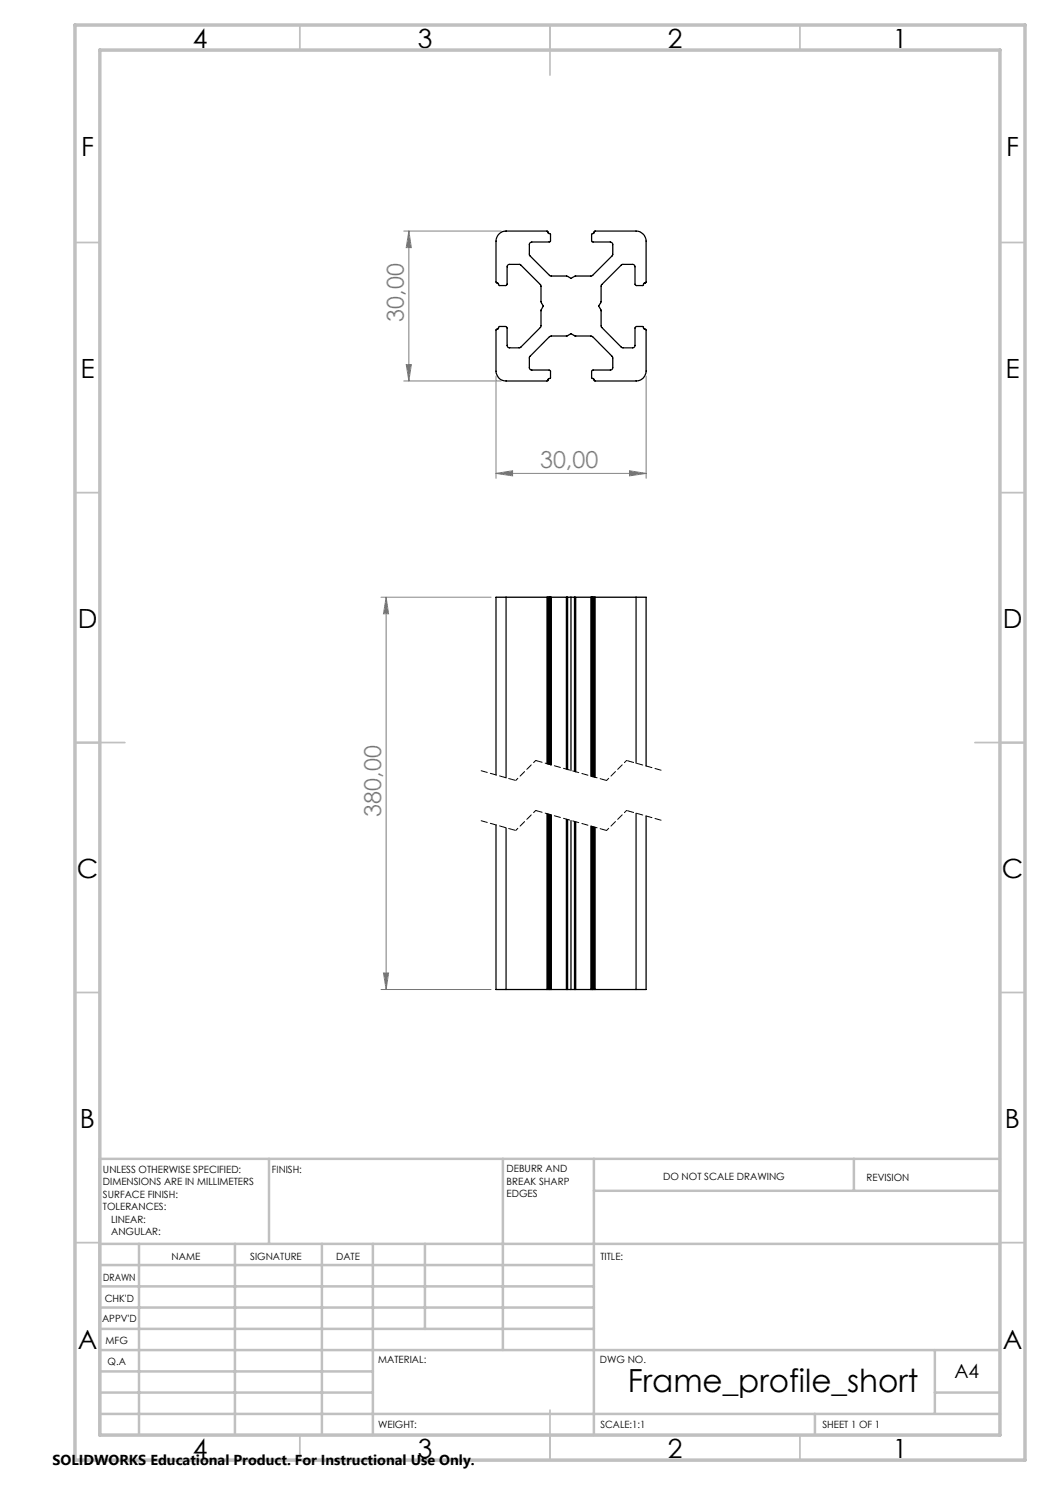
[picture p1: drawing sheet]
<svg xmlns="http://www.w3.org/2000/svg" width="210mm" height="297mm" viewBox="0 0 210 297" stroke-linecap="round" stroke-linejoin="round" font-family="sans-serif">
<g fill="none" stroke="#808080" stroke-width=".2">
<path d="M80.8 46.2h19.4M81.8 46.2l.5 3.3h-1.1zM81.8 46.2v30M80.8 76.2h19.4M81.2 72.9h1.1l-.5 3.3zM99.2 75.2v20.5M129.2 75.2v20.5M99.2 94.7l3.3-.5v1zM99.2 94.7h30M125.9 94.2l3.3 .5-3.3 .5zM76.2 119.4h22M77.2 119.4l.5 3.4h-1z"/>
<path d="M77.2 119.4v78.5M76.2 197.9h22M76.7 194.6h1l-.5 3.3z"/>
</g>
<path d="M103.1 156.1l-7-2M132.4 154.1l-7.1-2M103.1 166.1l-7-2M132.4 164.1l-7.1-2" fill="none" stroke="#000" stroke-width=".2" stroke-dasharray="1.3 .6" stroke-dashoffset="-.2"/>
<path d="M107.1 152.1l-4 4M125.3 152.1l-4 4M107.1 162.1l-4 4M125.3 162.1l-4 4" fill="none" stroke="#000" stroke-width=".2" stroke-dasharray="1.3 .6" stroke-dashoffset=".7"/>
<path d="M121.3 156.1l-14.2-4M121.3 166.1l-14.2-4" fill="none" stroke="#000" stroke-width=".2" stroke-dasharray="1.3 .6" stroke-dashoffset="-.1"/>
<g fill="none" stroke="#c0c0c0" stroke-width=".35">
<path d="M60 5v5M110 5v10M160 5v5M15 48.5h5M200 48.5h5M15 98.5h5M200 98.5h5M15 148.5h10M195 148.5h10M15 198.5h5M200 198.5h5M15 248.5h5"/>
<path d="M200 248.5h5M60 287v5M110 282v10M160 287v5"/>
</g>
<g fill="none" stroke="#c0c0c0" stroke-width=".5">
<path d="M53.8 231.8v17M100.6 231.8v38.2M118.8 231.8v55.2M118.8 238.2h81.2M170.8 231.8v6.4M200 231.8h-180v55.2M20 248.8h180M20 257.3h98.8M20 253h98.8M27.8 248.8v38.2M47 248.8v38.2M64.4 248.8v38.2"/>
<path d="M74.6 248.8v38.2M85 248.8v17M20 265.8h98.8M20 261.5h98.8M20 278.5h54.6M20 274.3h54.6M20 270h180M187 278.5h13M187 270v12.8M20 282.8h180M163 282.8v4.2"/>
</g>
<path d="M15 5h190v287h-190zM20 10h180v277h-180z" fill="none" stroke="#c0c0c0" stroke-width=".7"/>
<g fill="#808080">
<path d="M99.2 94.7l3.3-.5v1zM125.9 94.2l3.3 .5-3.3 .5z"/>
<path d="M81.2 72.9h1.1l-.5 3.3zM81.8 46.2l.5 3.3h-1.1z"/>
<path d="M77.2 119.4l.5 3.4h-1zM76.7 194.6h1l-.5 3.3z"/>
</g>
<g fill="none" stroke="#000" stroke-width=".25">
<path d="M99.8 46.8a1.78 1.78 0 0 1 1.4-.6h8.3l.1 .4 .5 .2v1.5l-4 .2-.2 .3v2.2l4.1 4.1 3.4 .1 .8 .5 .8-.5h3.4l4.2-4.2-.1-2.4-.4-.2h-3.6l-.2-.2v-1.4l.2-.1a.38 .38 0 0 0 .4-.5h8.3a2.05 2.05 0 0 1 2 2v8.2l-.1 .2a.35 .35 0 0 0-.4 .4l-1.5 .1-.2-.2v-3.6l-.2-.4h-2.4l-4.1 4.1-.1 3.3-.5 .9 .5 1 .1 3.2 4 4.1h2.5l.2-.3v-3.7l.3-.2 1.4 .1a.41 .41 0 0 0 .5 .5v8.3a1.99 1.99 0 0 1-2 2l-8.3-.1a.4 .4 0 0 0-.5-.4l-.1-1.5 .3-.2 3.7-.1 .3-.3v-2.1l-4.2-4.3h-3.4l-.8-.5-.7 .5h-3.4l-4.2 4.2v2.4l.4 .2h3.6l.2 .2v1.5a.45 .45 0 0 0-.6 .5h-8.3a1.99 1.99 0 0 1-2-2v-8.3l.4-.1 .1-.4 .2-.1 1.4 .1 .1 .2 .1 3.8 .3 .2 2.3-.1 4.1-4.1v-3.3l.5-.9-.5-.8v-3.4l-4.2-4.1h-2.4l-.2 .4v3.6l-.2 .2-1.5-.1a.4 .4 0 0 0-.4-.5l-.1-8.3 .2-.8zM101.2 119.4h-2v35.6M101.2 119.4h8.2M101.2 119.4v36.2M109.4 119.4h.2M109.4 119.4v33.3M109.6 119.4h.2M109.6 119.4v33.4M109.8 119.4h.1M109.8 119.4v33.5M109.9 119.4h.2M109.9 119.4v33.5"/>
<path d="M110.1 119.4h.1M110.1 119.4v33.6M110.2 119.4h3.1M110.2 119.4v33.6M113.3 119.4h.2M113.3 119.4v34.4M113.5 119.4h1.4M113.5 119.4v34.5M114.2 119.4v34.7M114.9 119.4h.2M114.9 119.4v34.9M115.1 119.4h3.1"/>
<path d="M115.1 119.4v35M118.2 119.4h.1M118.2 119.4v35.8M118.3 119.4h.2M118.3 119.4v35.9M118.5 119.4h.1M118.5 119.4v35.9M118.6 119.4h.2M118.6 119.4v36M118.8 119.4h.2M118.8 119.4v36M119 119.4v36.1"/>
<path d="M119 119.4h8.2M127.2 119.4h2v33.8M127.2 119.4v33.2M99.2 165v32.9h2M101.2 165.6v32.3M109.4 162.8v35.1M109.6 162.8v35.1M109.8 162.9v35M109.9 162.9v35M110.1 162.9v35M110.2 163v34.9M113.3 163.9v34"/>
<path d="M113.5 163.9v34M114.2 164.1v33.8M114.9 164.3v33.6M115.1 164.4v33.5M118.2 165.2v32.7M118.3 165.3v32.6M118.5 165.3v32.6M118.6 165.3v32.6M118.8 165.4v32.5M119 165.5v32.4M127.2 162.7v35.2M129.2 163.2v34.7h-2"/>
<path d="M101.2 197.9h8.2M109.4 197.9h.2M109.6 197.9h.2M109.8 197.9h.1M109.9 197.9h.2M110.1 197.9h.1M110.2 197.9h3.1M113.3 197.9h.2M113.5 197.9h1.4M114.9 197.9h.2M115.1 197.9h3.1M118.2 197.9h.1"/>
<path d="M118.3 197.9h.2M118.5 197.9h.1M118.6 197.9h.2M118.8 197.9h.2M119 197.9h8.2"/>
</g>
<text font-size="6.3" x="125.6" y="278.4">Frame_profile_short</text>
<g font-size="5.3">
<text x="38.5" y="9.5">4</text>
<text x="83.5" y="9.5">3</text>
<text x="133.6" y="9.5">2</text>
<text x="178.6" y="9.5">1</text>
<text x="16.2" y="31.3">F</text>
<text x="201.2" y="31.3">F</text>
<text x="16.1" y="75.5">E</text>
<text x="201.1" y="75.5">E</text>
<text x="15.5" y="125.5">D</text>
<text x="200.5" y="125.5">D</text>
<text x="15.4" y="175.5">C</text>
<text x="200.4" y="175.5">C</text>
<text x="16" y="225.5">B</text>
<text x="201" y="225.5">B</text>
<text x="15.5" y="269.8">A</text>
<text x="200.5" y="269.8">A</text>
<text x="38.5" y="291.5">4</text>
<text x="83.5" y="291.5">3</text>
<text x="133.6" y="291.5">2</text>
<text x="178.6" y="291.5">1</text>
</g>
<g font-size="4.7" fill="#808080">
<text x="80.8" y="64.3" transform="rotate(-90 80.8 64.3)">30,00</text>
<text x="108" y="93.6">30,00</text>
<text x="76.2" y="163.3" transform="rotate(-90 76.2 163.3)">380,00</text>
</g>
<text font-size="3.9" x="190.9" y="275.5">A4</text>
<text font-size="2.9" x="10.5" y="292.9">SOLIDWORKS Educational Product. For Instructional Use Only.</text>
<g font-size="2">
<text x="20.6" y="234.6">UNLESS OTHERWISE SPECIFIED:</text>
<text x="20.6" y="237.1">DIMENSIONS ARE IN MILLIMETERS</text>
<text x="20.6" y="239.6">SURFACE FINISH:</text>
<text x="54.4" y="234.6">FINISH:</text>
<text x="101.3" y="234.5">DEBURR AND</text>
<text x="101.3" y="237">BREAK SHARP</text>
<text x="101.3" y="239.5">EDGES</text>
<text x="132.6" y="236">DO NOT SCALE DRAWING</text>
<text x="173.3" y="236.2">REVISION</text>
<text x="20.6" y="242.1">TOLERANCES:</text>
<text x="22.2" y="244.6">LINEAR:</text>
<text x="22.2" y="247.1">ANGULAR:</text>
<text x="34.3" y="252">NAME</text>
<text x="50" y="251.9">SIGNATURE</text>
<text x="67.2" y="251.9">DATE</text>
<text x="120.1" y="251.9">TITLE:</text>
<text x="20.6" y="256.1">DRAWN</text>
<text x="20.9" y="260.3">CHK'D</text>
<text x="20.4" y="264.4">APPV'D</text>
<text x="21.1" y="268.8">MFG</text>
<text x="21.5" y="273">Q.A</text>
<text x="75.6" y="272.5">MATERIAL:</text>
<text x="120" y="272.5">DWG NO.</text>
<text x="75.6" y="285.5">WEIGHT:</text>
<text x="120.1" y="285.6">SCALE:1:1</text>
<text x="164.5" y="285.6">SHEET 1 OF 1</text>
</g>
</svg>
